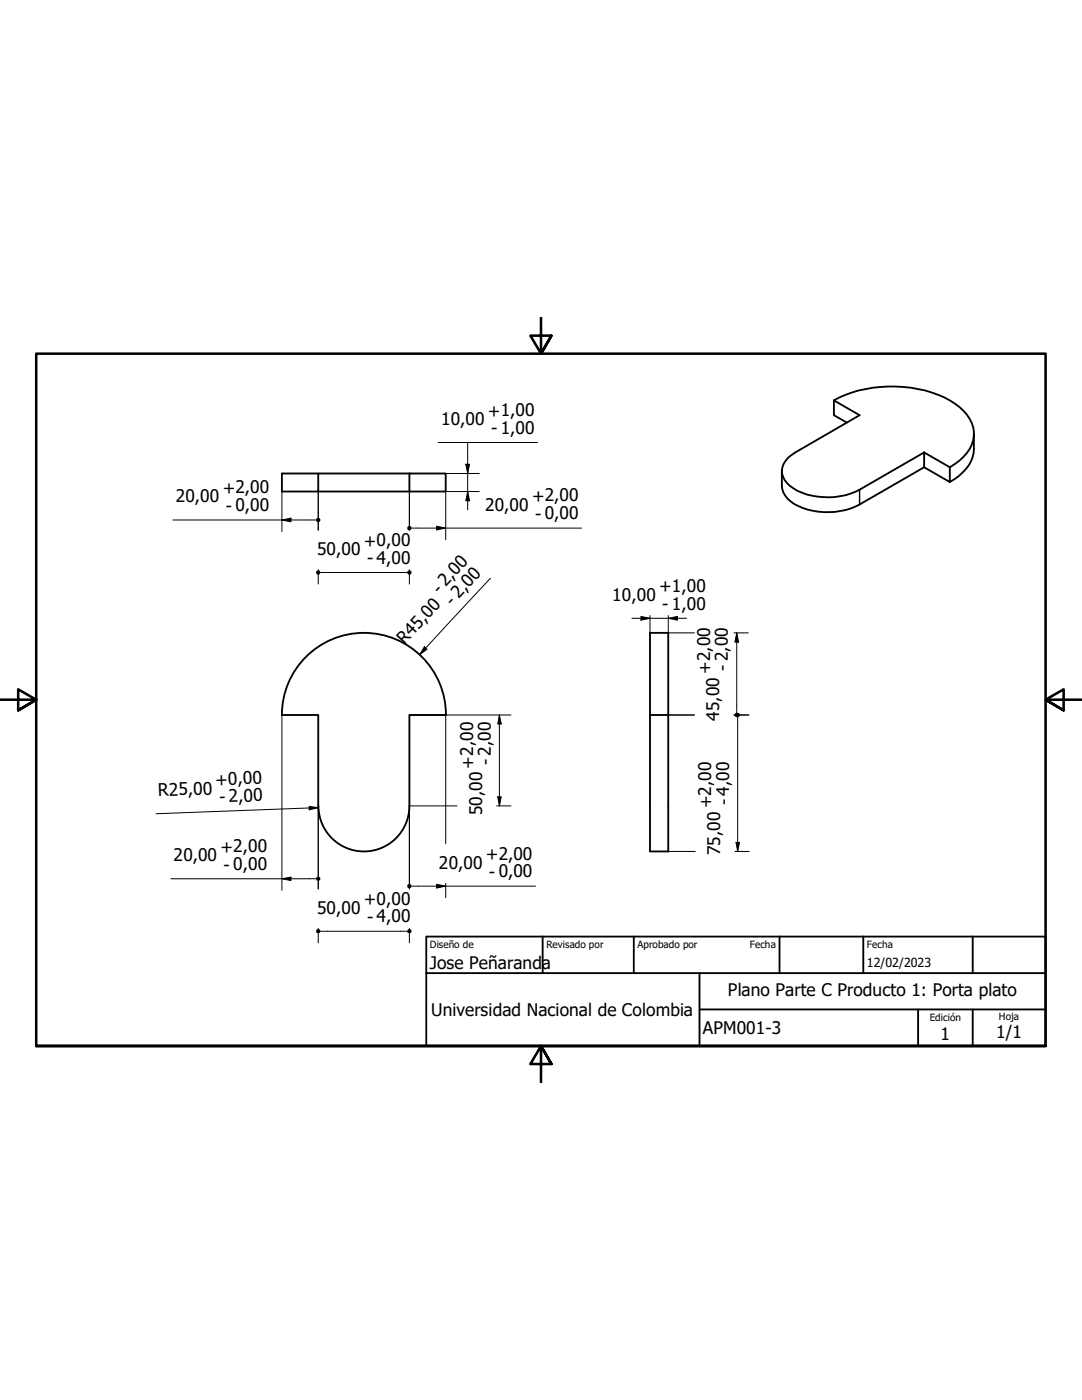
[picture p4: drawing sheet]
<svg xmlns="http://www.w3.org/2000/svg" width="216mm" height="279mm" viewBox="0 0 216 279" stroke-linecap="round" stroke-linejoin="round" font-family="sans-serif">
<!-- layer: Visible (ISO) -->
<g fill="none" stroke="#000" stroke-width=".37">
<path d="M166.4 79.9a25.4 25.4 0 0 1 23.1 0 8.5 8.5 0 0 1 4.8 6.2 7.3 7.3 0 0 1-3.8 6.5l-1 .7M166.4 79.9l5.1 3-12.8 7.4a4.5 4.5 0 0 0-2.6 4.2 5.3 5.3 0 0 0 3 3.5 14.4 14.4 0 0 0 12.4-.3l12.9-7.4M166.4 79.9v3l2.6 1.4M63.5 94.5h-7.2v3.6h7.2v-3.6h18.2M63.5 98.1h18.2M81.7 94.5h7.2v3.6h-7.2zM184.4 90.3l5.1 3v2.9l-5.1-2.9zM184.4 93.3l-12.9 7.4a13.8 13.8 0 0 1-13.8-.7 4.3 4.3 0 0 1-1.7-3v-3M194.3 86.6a9.4 9.4 0 0 1-.5 5.4 10.3 10.3 0 0 1-4.3 4.2M129.7 126.3h3.6v16.4h-3.6zM88.9 142.7h-7.2v18.1M89 142.7a16.4 16.4 0 0 0-16.4-16.4 16.4 16.4 0 0 0-16.3 16.4h7.2v18.1"/>
<path d="M129.7 142.7v27.2h3.6v-27.2M63.5 160.9a9.1 9.1 0 0 0 9.1 9 9.1 9.1 0 0 0 9.1-9"/>
</g>
<!-- layer: Visible fina (ISO) -->
<path d="M171.5 97.7v3" fill="none" stroke="#000" stroke-width=".28"/>
<!-- layer: Borde (ISO) -->
<path d="M108 63.4v7.2l-2.2-3.6h4.2l-2 3.6 2-3.6M0 139.6h7.2l-3.6-2v4.2l3.6-2.2-3.6 2.2M215.9 139.6h-7.3l3.6-2v4.2l-3.6-2.2 3.6 2.2M7.2 208.7v-138.1h201.4v138.1h-201.4h201.4M110 212.3l-2-3.6 2 3.6h-4.2l2.2-3.6v7.3" fill="none" stroke="#000" stroke-width=".51"/>
<path d="M85.1 186.9h123.5v21.8h-123.5zM85.1 194.2h123.5M108.3 186.9v7.3M126.5 186.9v7.3M139.6 194.2v14.5M155.5 186.9v7.3M172.3 186.9v7.3M194.1 186.9v7.3M139.6 201.5h69M183.2 201.5v7.2M194.1 201.5v7.2" fill="none" stroke="#000" stroke-width=".37"/>
<!-- layer: Cota (ISO) -->
<g fill="none" stroke="#000" stroke-width=".2">
<path d="M56.3 98.1v8M63.5 98.1v7.7M81.7 98.1v7.7M88.9 94.5h6.7M93 92.7h.7l-.4 1.8zM93.3 98.1l.4 1.8h-.7zM95.6 98.1h-6.7v9.6M107.3 88.3h-19.8h5.8v13.4M34.5 103.8h28.5M56.3 103.8l1.8-.4v.7zM63.5 113.7v2.9M64 114.3h17.2"/>
<path d="M81.7 113.7v2.9M82.1 105.4h33.9M87.1 105l1.8 .4-1.8 .4zM97.8 115.4l-14.1 15.3M84.7 129.1l.5 .5-1.5 1.1zM126.1 123.4h10.9M127.9 123l1.8 .4-1.8 .4zM129.7 122.8v3.5M133.3 123.4l1.9-.4v.8zM133.3 122.8v3.5h5.3M146.5 126.3h2.8M147 126.3l.4 1.8h-.8z"/>
<path d="M147 126.3v15.9M56.3 142.7v35M81.7 142.7h20.3M88.9 142.7v25.7M99.3 159h.7l-.4 1.8zM99.6 142.7l.4 1.8h-.7zM99.6 142.7v18.1M133.3 142.7h5.3M146.5 142.7h3M147.2 143.2v26.7M34.1 175.4h28.9M56.3 175.4l1.8-.3v.6z"/>
<path d="M61.7 160.9l1.8 .3-1.8 .4zM63.5 161.2l-32.4 1.2M63.5 160.8v16.6M82.1 176.9h24.7M87.1 176.5l1.8 .4-1.8 .3zM88.9 176.3v2.9M91.2 160.8h-9.5v16.6M99.1 160.8h2.9M133.3 169.9h5.4M146.6 169.9h2.9M146.9 168.1h.7l-.4 1.8zM63.5 185.3v2.9"/>
<path d="M64 185.9h17.2M81.7 185.3v2.9"/>
</g>
<g fill="#000">
<path d="M93 92.7h.7l-.4 1.8z" fill-rule="evenodd"/>
<path d="M93.3 98.1l.4 1.8h-.7z" fill-rule="evenodd"/>
<path d="M56.3 103.8l1.8-.4v.7z" fill-rule="evenodd"/>
<path d="M87.1 105l1.8 .4-1.8 .4z" fill-rule="evenodd"/>
<path d="M84.7 129.1l.5 .5-1.5 1.1z" fill-rule="evenodd"/>
<path d="M127.9 123l1.8 .4-1.8 .4z" fill-rule="evenodd"/>
<path d="M133.3 123.4l1.9-.4v.8z" fill-rule="evenodd"/>
<path d="M147 126.3l.4 1.8h-.8z" fill-rule="evenodd"/>
<path d="M99.3 159h.7l-.4 1.8z" fill-rule="evenodd"/>
<path d="M99.6 142.7l.4 1.8h-.7z" fill-rule="evenodd"/>
<path d="M56.3 175.4l1.8-.3v.6z" fill-rule="evenodd"/>
<path d="M61.7 160.9l1.8 .3-1.8 .4z" fill-rule="evenodd"/>
<path d="M87.1 176.5l1.8 .4-1.8 .3z" fill-rule="evenodd"/>
<path d="M146.9 168.1h.7l-.4 1.8z" fill-rule="evenodd"/>
<circle cx="63.5" cy="114.3" r=".46"/>
<circle cx="63.5" cy="103.8" r=".46"/>
<circle cx="81.7" cy="105.4" r=".46"/>
<circle cx="81.7" cy="114.3" r=".46"/>
<circle cx="147" cy="142.7" r=".46"/>
<circle cx="147.2" cy="142.7" r=".45"/>
<circle cx="63.5" cy="175.4" r=".45"/>
<circle cx="81.7" cy="176.9" r=".46"/>
<circle cx="63.5" cy="185.8" r=".45"/>
<circle cx="81.7" cy="185.9" r=".46"/>
</g>
<g font-size="3.5">
<text x="97.3" y="83.1">+1,00</text>
<text x="88" y="84.8">10,00</text>
<text x="98" y="86.7">- 1,00</text>
<text x="35.1" y="100.3">20,00</text>
<text x="44.4" y="98.6">+2,00</text>
<text x="96.8" y="101.9">20,00</text>
<text x="106.2" y="100.2">+2,00</text>
<text x="45" y="102.2">- 0,00</text>
<text x="106.8" y="103.8">- 0,00</text>
<text x="63.3" y="110.7">50,00</text>
<text x="72.6" y="109.1">+0,00</text>
<text x="73.2" y="112.6">- 4,00</text>
<text x="87.7" y="118.7" transform="rotate(-47 87.7 118.7)">- 2,00</text>
<text x="122.2" y="119.9">10,00</text>
<text x="131.5" y="118.2">+1,00</text>
<text x="90.4" y="121.1" transform="rotate(-47 90.4 121.1)">- 2,00</text>
<text x="132.1" y="121.8">- 1,00</text>
<text x="80.7" y="128.7" transform="rotate(-47 80.7 128.7)">R45,00</text>
<text x="141.8" y="134.5" transform="rotate(-90 141.8 134.5)">+2,00</text>
<text x="145.4" y="133.9" transform="rotate(-90 145.4 133.9)">- 2,00</text>
<text x="143.5" y="143.8" transform="rotate(-90 143.5 143.8)">45,00</text>
<text x="94.5" y="153.4" transform="rotate(-90 94.5 153.4)">+2,00</text>
<text x="98.1" y="152.8" transform="rotate(-90 98.1 152.8)">- 2,00</text>
<text x="31.6" y="158.9" transform="rotate(-2 31.6 158.9)">R25,00</text>
<text x="43" y="156.8" transform="rotate(-2 43 156.8)">+0,00</text>
<text x="43.8" y="160.3" transform="rotate(-2 43.8 160.3)">- 2,00</text>
<text x="142.1" y="161.3" transform="rotate(-90 142.1 161.3)">+2,00</text>
<text x="145.6" y="160.7" transform="rotate(-90 145.6 160.7)">- 4,00</text>
<text x="96.2" y="162.7" transform="rotate(-90 96.2 162.7)">50,00</text>
<text x="34.6" y="171.9">20,00</text>
<text x="44" y="170.2">+2,00</text>
<text x="44.6" y="173.8">- 0,00</text>
<text x="87.6" y="173.3">20,00</text>
<text x="96.9" y="171.7">+2,00</text>
<text x="143.7" y="170.7" transform="rotate(-90 143.7 170.7)">75,00</text>
<text x="97.6" y="175.2">- 0,00</text>
<text x="63.3" y="182.3">50,00</text>
<text x="72.6" y="180.7">+0,00</text>
<text x="73.2" y="184.2">- 4,00</text>
<text x="85.8" y="193.4">Jose Peñaranda</text>
<text x="86" y="202.8">Universidad Nacional de Colombia</text>
<text x="145.3" y="198.8">Plano Parte C Producto 1: Porta plato</text>
<text x="140.3" y="206.3">APM001-3</text>
<text x="187.7" y="207.5">1</text>
<text x="198.8" y="207.2">1/1</text>
</g>
<text font-size="2.5" x="173" y="193.1">12/02/2023</text>
<g font-size="2">
<text x="85.8" y="189.2">Diseño de</text>
<text x="109" y="189.2">Revisado por</text>
<text x="127.2" y="189.2">Aprobado por</text>
<text x="149.6" y="189.2">Fecha</text>
<text x="173" y="189.2">Fecha</text>
<text x="185.5" y="203.8">Edición</text>
<text x="199.3" y="203.6">Hoja</text>
</g>
</svg>
